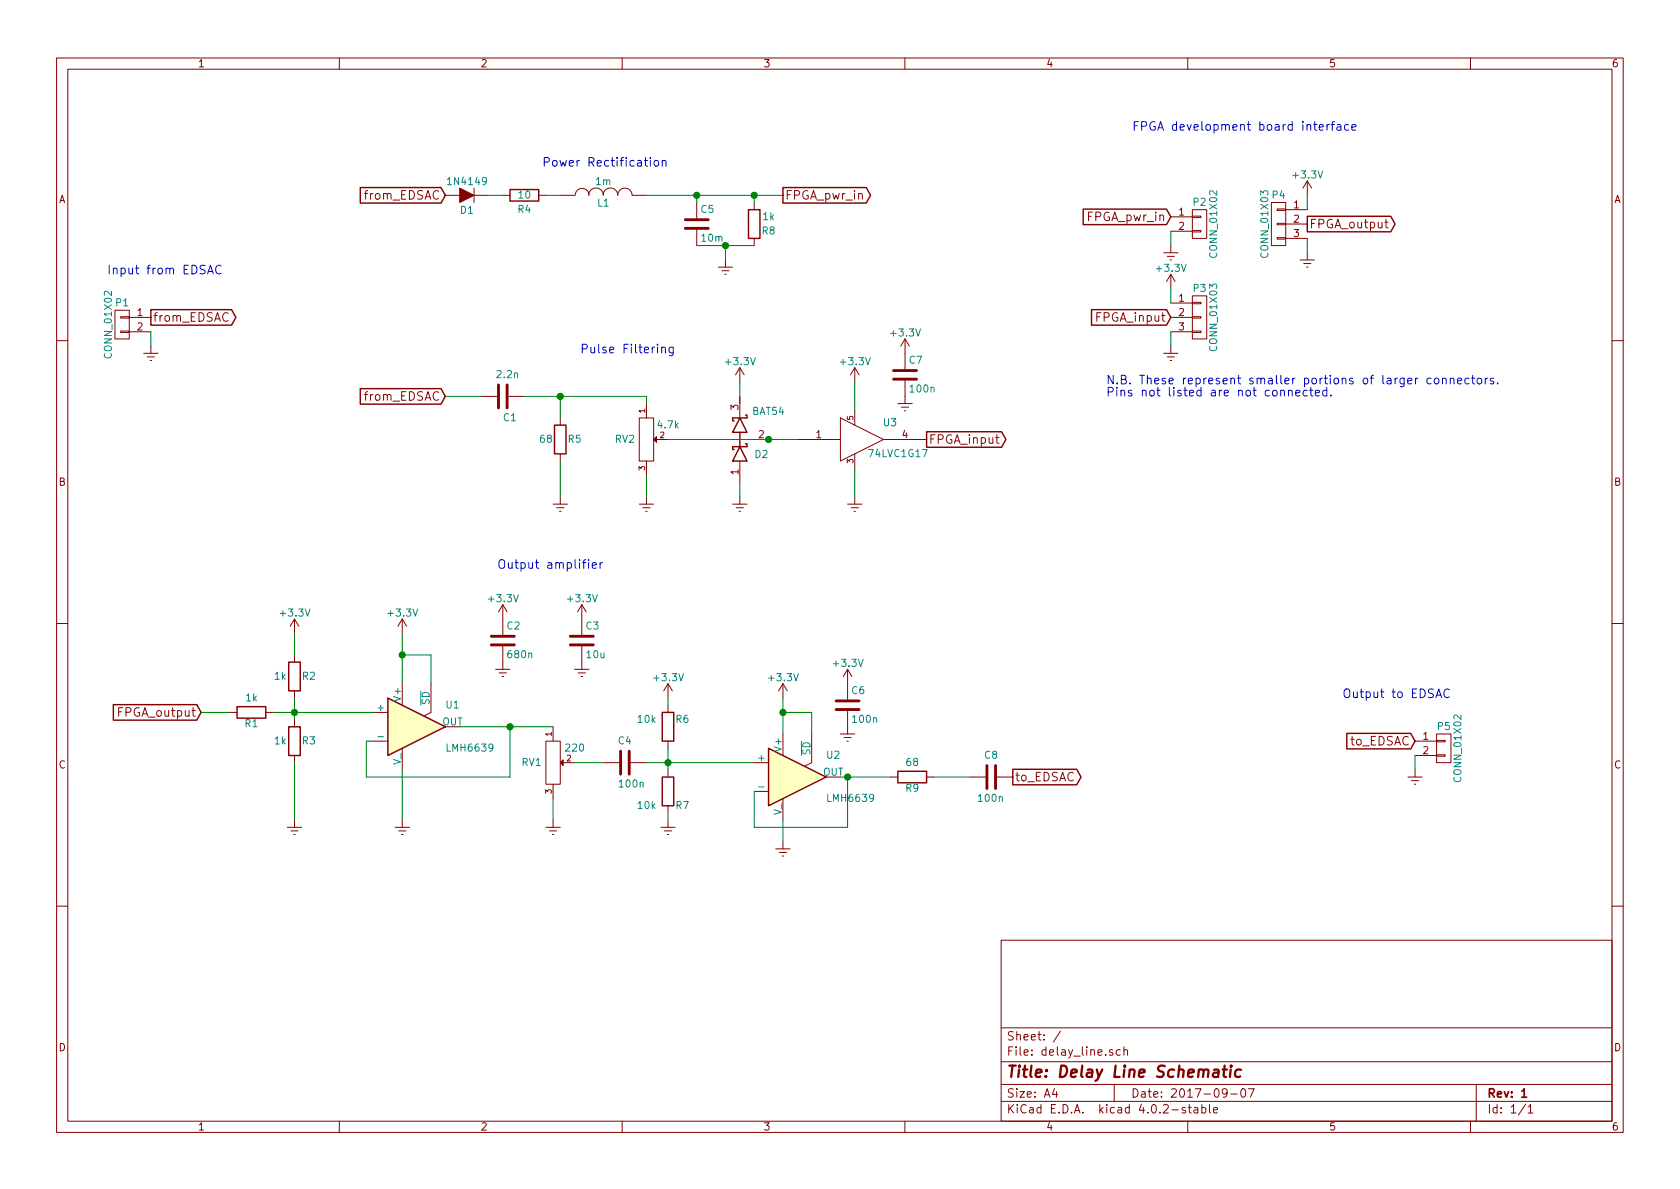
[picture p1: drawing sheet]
EESchema Schematic File Version 2
LIBS:power
LIBS:device
LIBS:transistors
LIBS:conn
LIBS:linear
LIBS:regul
LIBS:74xx
LIBS:cmos4000
LIBS:adc-dac
LIBS:memory
LIBS:xilinx
LIBS:microcontrollers
LIBS:dsp
LIBS:microchip
LIBS:analog_switches
LIBS:motorola
LIBS:texas
LIBS:intel
LIBS:audio
LIBS:interface
LIBS:digital-audio
LIBS:philips
LIBS:display
LIBS:cypress
LIBS:siliconi
LIBS:opto
LIBS:atmel
LIBS:contrib
LIBS:valves
LIBS:library
EELAYER 25 0
EELAYER END
$Descr A4 11693 8268
encoding utf-8
Sheet 1 1
Title "Delay Line Schematic"
Date "2017-09-07"
Rev "1"
Comp ""
Comment1 ""
Comment2 ""
Comment3 ""
Comment4 ""
$EndDescr
$Comp
L D D1
U 1 1
P 3250 1350
F 0 "D1" H 3250 1450 50  0000 C CNN
F 1 "1N4149" H 3250 1250 50  0000 C CNN
F 2 "" H 3250 1350 50  0000 C CNN
F 3 "" H 3250 1350 50  0000 C CNN
	1    3250 1350
	-1   0    0    1   
$EndComp
$Comp
L R R4
U 1 1
P 3650 1350
F 0 "R4" V 3750 1350 50  0000 C CNN
F 1 "10" V 3650 1350 50  0000 C CNN
F 2 "" V 3580 1350 50  0000 C CNN
F 3 "" H 3650 1350 50  0000 C CNN
	1    3650 1350
	0    1    1    0   
$EndComp
$Comp
L C C5
U 1 1
P 4850 1550
F 0 "C5" H 4875 1650 50  0000 L CNN
F 1 "10m" H 4875 1450 50  0000 L CNN
F 2 "" H 4888 1400 50  0000 C CNN
F 3 "" H 4850 1550 50  0000 C CNN
	1    4850 1550
	1    0    0    -1  
$EndComp
$Comp
L R R8
U 1 1
P 5250 1550
F 0 "R8" H 5350 1500 50  0000 C CNN
F 1 "1k" H 5350 1600 50  0000 C CNN
F 2 "" V 5180 1550 50  0000 C CNN
F 3 "" H 5250 1550 50  0000 C CNN
	1    5250 1550
	1    0    0    -1  
$EndComp
Wire Wire Line
	3400 1350 3500 1350
$Comp
L Earth #PWR15
U 1 1
P 5050 1800
F 0 "#PWR15" H 5050 1550 50  0001 C CNN
F 1 "Earth" H 5050 1650 50  0001 C CNN
F 2 "" H 5050 1800 50  0000 C CNN
F 3 "" H 5050 1800 50  0000 C CNN
	1    5050 1800
	1    0    0    -1  
$EndComp
Wire Wire Line
	5050 1800 5050 1700
Wire Wire Line
	4850 1700 5250 1700
Connection ~ 5050 1700
Text GLabel 3100 1350 0    60   Input ~ 0
from_EDSAC
Text GLabel 5450 1350 2    60   Output ~ 0
FPGA_pwr_in
$Comp
L INDUCTOR L1
U 1 1
P 4200 1350
F 0 "L1" V 4150 1350 50  0000 C CNN
F 1 "1m" V 4300 1350 50  0000 C CNN
F 2 "" H 4200 1350 50  0000 C CNN
F 3 "" H 4200 1350 50  0000 C CNN
	1    4200 1350
	0    -1   -1   0   
$EndComp
Wire Wire Line
	3800 1350 3900 1350
Wire Wire Line
	4500 1350 5450 1350
Wire Wire Line
	4850 1400 4850 1350
Connection ~ 4850 1350
Wire Wire Line
	5250 1400 5250 1350
Connection ~ 5250 1350
Text Notes 4650 1150 2    60   ~ 0
Power Rectification
Text GLabel 3100 2750 0    60   Input ~ 0
from_EDSAC
$Comp
L C C1
U 1 1
P 3500 2750
F 0 "C1" V 3650 2750 50  0000 L CNN
F 1 "2.2n" V 3350 2700 50  0000 L CNN
F 2 "" H 3538 2600 50  0000 C CNN
F 3 "" H 3500 2750 50  0000 C CNN
	1    3500 2750
	0    1    1    0   
$EndComp
$Comp
L R R5
U 1 1
P 3900 3050
F 0 "R5" H 4000 3050 50  0000 C CNN
F 1 "68" H 3800 3050 50  0000 C CNN
F 2 "" V 3830 3050 50  0000 C CNN
F 3 "" H 3900 3050 50  0000 C CNN
	1    3900 3050
	1    0    0    -1  
$EndComp
$Comp
L Earth #PWR9
U 1 1
P 3900 3450
F 0 "#PWR9" H 3900 3200 50  0001 C CNN
F 1 "Earth" H 3900 3300 50  0001 C CNN
F 2 "" H 3900 3450 50  0000 C CNN
F 3 "" H 3900 3450 50  0000 C CNN
	1    3900 3450
	1    0    0    -1  
$EndComp
$Comp
L POT RV2
U 1 1
P 4500 3050
F 0 "RV2" V 4500 2900 50  0000 C CNN
F 1 "4.7k" V 4400 3200 50  0000 C CNN
F 2 "" H 4500 3050 50  0000 C CNN
F 3 "" H 4500 3050 50  0000 C CNN
	1    4500 3050
	0    1    1    0   
$EndComp
$Comp
L D_Schottky_x2_Serial_ACK D2
U 1 1
P 5150 3050
F 0 "D2" V 5050 2900 50  0000 C CNN
F 1 "BAT54" V 5350 2850 50  0000 C CNN
F 2 "" H 5150 3050 50  0000 C CNN
F 3 "" H 5150 3050 50  0000 C CNN
	1    5150 3050
	0    -1   -1   0   
$EndComp
$Comp
L 74LVC1G17 U3
U 1 1
P 6000 3050
F 0 "U3" H 6195 3165 50  0000 C CNN
F 1 "74LVC1G17" H 6250 2950 50  0000 C CNN
F 2 "" H 6000 3050 50  0000 C CNN
F 3 "" H 6000 3050 50  0000 C CNN
	1    6000 3050
	1    0    0    -1  
$EndComp
$Comp
L Earth #PWR23
U 1 1
P 5950 3450
F 0 "#PWR23" H 5950 3200 50  0001 C CNN
F 1 "Earth" H 5950 3300 50  0001 C CNN
F 2 "" H 5950 3450 50  0000 C CNN
F 3 "" H 5950 3450 50  0000 C CNN
	1    5950 3450
	1    0    0    -1  
$EndComp
$Comp
L Earth #PWR12
U 1 1
P 4500 3450
F 0 "#PWR12" H 4500 3200 50  0001 C CNN
F 1 "Earth" H 4500 3300 50  0001 C CNN
F 2 "" H 4500 3450 50  0000 C CNN
F 3 "" H 4500 3450 50  0000 C CNN
	1    4500 3450
	1    0    0    -1  
$EndComp
$Comp
L Earth #PWR17
U 1 1
P 5150 3450
F 0 "#PWR17" H 5150 3200 50  0001 C CNN
F 1 "Earth" H 5150 3300 50  0001 C CNN
F 2 "" H 5150 3450 50  0000 C CNN
F 3 "" H 5150 3450 50  0000 C CNN
	1    5150 3450
	1    0    0    -1  
$EndComp
Wire Wire Line
	3100 2750 3350 2750
Wire Wire Line
	3900 2750 3900 2900
Wire Wire Line
	3900 3450 3900 3200
Wire Wire Line
	4500 2750 4500 2800
Connection ~ 3900 2750
Wire Wire Line
	4500 3300 4500 3450
Wire Wire Line
	5150 3450 5150 3350
Wire Wire Line
	3650 2750 4500 2750
Wire Wire Line
	4650 3050 5550 3050
Connection ~ 5350 3050
$Comp
L +3.3V #PWR16
U 1 1
P 5150 2650
F 0 "#PWR16" H 5150 2500 50  0001 C CNN
F 1 "+3.3V" H 5150 2790 50  0000 C CNN
F 2 "" H 5150 2650 50  0000 C CNN
F 3 "" H 5150 2650 50  0000 C CNN
	1    5150 2650
	1    0    0    -1  
$EndComp
Wire Wire Line
	5150 2650 5150 2750
$Comp
L +3.3V #PWR22
U 1 1
P 5950 2650
F 0 "#PWR22" H 5950 2500 50  0001 C CNN
F 1 "+3.3V" H 5950 2790 50  0000 C CNN
F 2 "" H 5950 2650 50  0000 C CNN
F 3 "" H 5950 2650 50  0000 C CNN
	1    5950 2650
	1    0    0    -1  
$EndComp
Wire Wire Line
	5950 2650 5950 2850
Wire Wire Line
	5950 3250 5950 3450
Text GLabel 6450 3050 2    60   Output ~ 0
FPGA_input
Text Notes 4700 2450 2    60   ~ 0
Pulse Filtering
$Comp
L CONN_01X02 P1
U 1 1
P 850 2250
F 0 "P1" H 850 2400 50  0000 C CNN
F 1 "CONN_01X02" V 950 2250 50  0000 C CNN
F 2 "" H 850 2250 50  0000 C CNN
F 3 "" H 850 2250 50  0000 C CNN
	1    850  2250
	-1   0    0    -1  
$EndComp
Text Notes 1550 1900 2    60   ~ 0
Input from EDSAC
Text GLabel 1050 2200 2    60   Output ~ 0
from_EDSAC
$Comp
L Earth #PWR1
U 1 1
P 1050 2400
F 0 "#PWR1" H 1050 2150 50  0001 C CNN
F 1 "Earth" H 1050 2250 50  0001 C CNN
F 2 "" H 1050 2400 50  0000 C CNN
F 3 "" H 1050 2400 50  0000 C CNN
	1    1050 2400
	1    0    0    -1  
$EndComp
Wire Wire Line
	1050 2300 1050 2400
Text Notes 9450 900  2    60   ~ 0
FPGA development board interface
$Comp
L CONN_01X02 P2
U 1 1
P 8350 1550
F 0 "P2" H 8350 1700 50  0000 C CNN
F 1 "CONN_01X02" V 8450 1550 50  0000 C CNN
F 2 "" H 8350 1550 50  0000 C CNN
F 3 "" H 8350 1550 50  0000 C CNN
	1    8350 1550
	1    0    0    -1  
$EndComp
$Comp
L Earth #PWR26
U 1 1
P 8150 1700
F 0 "#PWR26" H 8150 1450 50  0001 C CNN
F 1 "Earth" H 8150 1550 50  0001 C CNN
F 2 "" H 8150 1700 50  0000 C CNN
F 3 "" H 8150 1700 50  0000 C CNN
	1    8150 1700
	1    0    0    -1  
$EndComp
Text GLabel 8150 1500 0    60   Input ~ 0
FPGA_pwr_in
Text GLabel 8150 2200 0    60   Input ~ 0
FPGA_input
Text GLabel 9100 1550 2    60   Output ~ 0
FPGA_output
Wire Wire Line
	8150 1700 8150 1600
Text GLabel 1400 4950 0    60   Input ~ 0
FPGA_output
$Comp
L CONN_01X03 P4
U 1 1
P 8900 1550
F 0 "P4" H 8900 1750 50  0000 C CNN
F 1 "CONN_01X03" V 9000 1550 50  0000 C CNN
F 2 "" H 8900 1550 50  0000 C CNN
F 3 "" H 8900 1550 50  0000 C CNN
	1    8900 1550
	-1   0    0    -1  
$EndComp
Wire Wire Line
	9100 1750 9100 1650
$Comp
L +3.3V #PWR29
U 1 1
P 9100 1350
F 0 "#PWR29" H 9100 1200 50  0001 C CNN
F 1 "+3.3V" H 9100 1490 50  0000 C CNN
F 2 "" H 9100 1350 50  0000 C CNN
F 3 "" H 9100 1350 50  0000 C CNN
	1    9100 1350
	1    0    0    -1  
$EndComp
Wire Wire Line
	9100 1350 9100 1450
$Comp
L Earth #PWR30
U 1 1
P 9100 1750
F 0 "#PWR30" H 9100 1500 50  0001 C CNN
F 1 "Earth" H 9100 1600 50  0001 C CNN
F 2 "" H 9100 1750 50  0000 C CNN
F 3 "" H 9100 1750 50  0000 C CNN
	1    9100 1750
	1    0    0    -1  
$EndComp
$Comp
L CONN_01X03 P3
U 1 1
P 8350 2200
F 0 "P3" H 8350 2400 50  0000 C CNN
F 1 "CONN_01X03" V 8450 2200 50  0000 C CNN
F 2 "" H 8350 2200 50  0000 C CNN
F 3 "" H 8350 2200 50  0000 C CNN
	1    8350 2200
	1    0    0    -1  
$EndComp
Wire Wire Line
	8150 2400 8150 2300
$Comp
L +3.3V #PWR27
U 1 1
P 8150 2000
F 0 "#PWR27" H 8150 1850 50  0001 C CNN
F 1 "+3.3V" H 8150 2140 50  0000 C CNN
F 2 "" H 8150 2000 50  0000 C CNN
F 3 "" H 8150 2000 50  0000 C CNN
	1    8150 2000
	-1   0    0    -1  
$EndComp
Wire Wire Line
	8150 2000 8150 2100
$Comp
L Earth #PWR28
U 1 1
P 8150 2400
F 0 "#PWR28" H 8150 2150 50  0001 C CNN
F 1 "Earth" H 8150 2250 50  0001 C CNN
F 2 "" H 8150 2400 50  0000 C CNN
F 3 "" H 8150 2400 50  0000 C CNN
	1    8150 2400
	-1   0    0    -1  
$EndComp
Text Notes 7700 2750 0    60   ~ 0
N.B. These represent smaller portions of larger connectors.\nPins not listed are not connected.
$Comp
L +3.3V #PWR2
U 1 1
P 2050 4400
F 0 "#PWR2" H 2050 4250 50  0001 C CNN
F 1 "+3.3V" H 2050 4540 50  0000 C CNN
F 2 "" H 2050 4400 50  0000 C CNN
F 3 "" H 2050 4400 50  0000 C CNN
	1    2050 4400
	1    0    0    -1  
$EndComp
$Comp
L R R2
U 1 1
P 2050 4700
F 0 "R2" H 2150 4700 50  0000 C CNN
F 1 "1k" H 1950 4700 50  0000 C CNN
F 2 "" V 1980 4700 50  0000 C CNN
F 3 "" H 2050 4700 50  0000 C CNN
	1    2050 4700
	1    0    0    -1  
$EndComp
$Comp
L R R3
U 1 1
P 2050 5150
F 0 "R3" H 2150 5150 50  0000 C CNN
F 1 "1k" H 1950 5150 50  0000 C CNN
F 2 "" V 1980 5150 50  0000 C CNN
F 3 "" H 2050 5150 50  0000 C CNN
	1    2050 5150
	1    0    0    -1  
$EndComp
Wire Wire Line
	2050 4400 2050 4550
Wire Wire Line
	2050 4850 2050 5000
Connection ~ 2050 4950
$Comp
L Earth #PWR3
U 1 1
P 2050 5700
F 0 "#PWR3" H 2050 5450 50  0001 C CNN
F 1 "Earth" H 2050 5550 50  0001 C CNN
F 2 "" H 2050 5700 50  0000 C CNN
F 3 "" H 2050 5700 50  0000 C CNN
	1    2050 5700
	1    0    0    -1  
$EndComp
Wire Wire Line
	2050 5700 2050 5300
$Comp
L LMH6639 U1
U 1 1
P 2900 5050
F 0 "U1" H 3100 5200 50  0000 L CNN
F 1 "LMH6639" H 3100 4900 50  0000 L CNN
F 2 "" H 2900 5050 50  0000 C CNN
F 3 "" H 2900 5050 50  0000 C CNN
	1    2900 5050
	1    0    0    -1  
$EndComp
$Comp
L Earth #PWR5
U 1 1
P 2800 5700
F 0 "#PWR5" H 2800 5450 50  0001 C CNN
F 1 "Earth" H 2800 5550 50  0001 C CNN
F 2 "" H 2800 5700 50  0000 C CNN
F 3 "" H 2800 5700 50  0000 C CNN
	1    2800 5700
	1    0    0    -1  
$EndComp
Wire Wire Line
	2800 5700 2800 5350
$Comp
L POT RV1
U 1 1
P 3850 5300
F 0 "RV1" V 3850 5150 50  0000 C CNN
F 1 "220" V 3750 5450 50  0000 C CNN
F 2 "" H 3850 5300 50  0000 C CNN
F 3 "" H 3850 5300 50  0000 C CNN
	1    3850 5300
	0    1    1    0   
$EndComp
Wire Wire Line
	3200 5050 3850 5050
$Comp
L Earth #PWR8
U 1 1
P 3850 5700
F 0 "#PWR8" H 3850 5450 50  0001 C CNN
F 1 "Earth" H 3850 5550 50  0001 C CNN
F 2 "" H 3850 5700 50  0000 C CNN
F 3 "" H 3850 5700 50  0000 C CNN
	1    3850 5700
	1    0    0    -1  
$EndComp
Wire Wire Line
	3850 5550 3850 5700
Wire Wire Line
	3550 5050 3550 5400
Wire Wire Line
	3550 5400 2550 5400
Wire Wire Line
	2550 5400 2550 5150
Wire Wire Line
	2550 5150 2600 5150
Connection ~ 3550 5050
$Comp
L +3.3V #PWR4
U 1 1
P 2800 4400
F 0 "#PWR4" H 2800 4250 50  0001 C CNN
F 1 "+3.3V" H 2800 4540 50  0000 C CNN
F 2 "" H 2800 4400 50  0000 C CNN
F 3 "" H 2800 4400 50  0000 C CNN
	1    2800 4400
	1    0    0    -1  
$EndComp
Wire Wire Line
	2800 4400 2800 4750
Wire Wire Line
	3000 4750 3000 4550
Wire Wire Line
	3000 4550 2800 4550
Connection ~ 2800 4550
$Comp
L C C4
U 1 1
P 4350 5300
F 0 "C4" V 4200 5250 50  0000 L CNN
F 1 "100n" V 4500 5250 50  0000 L CNN
F 2 "" H 4388 5150 50  0000 C CNN
F 3 "" H 4350 5300 50  0000 C CNN
	1    4350 5300
	0    1    1    0   
$EndComp
$Comp
L +3.3V #PWR13
U 1 1
P 4650 4850
F 0 "#PWR13" H 4650 4700 50  0001 C CNN
F 1 "+3.3V" H 4650 4990 50  0000 C CNN
F 2 "" H 4650 4850 50  0000 C CNN
F 3 "" H 4650 4850 50  0000 C CNN
	1    4650 4850
	1    0    0    -1  
$EndComp
$Comp
L R R6
U 1 1
P 4650 5050
F 0 "R6" H 4750 5100 50  0000 C CNN
F 1 "10k" H 4500 5100 50  0000 C CNN
F 2 "" V 4580 5050 50  0000 C CNN
F 3 "" H 4650 5050 50  0000 C CNN
	1    4650 5050
	1    0    0    -1  
$EndComp
$Comp
L R R7
U 1 1
P 4650 5500
F 0 "R7" H 4750 5400 50  0000 C CNN
F 1 "10k" H 4500 5400 50  0000 C CNN
F 2 "" V 4580 5500 50  0000 C CNN
F 3 "" H 4650 5500 50  0000 C CNN
	1    4650 5500
	1    0    0    -1  
$EndComp
Wire Wire Line
	4650 4850 4650 4900
Wire Wire Line
	4650 5200 4650 5350
$Comp
L Earth #PWR14
U 1 1
P 4650 5700
F 0 "#PWR14" H 4650 5450 50  0001 C CNN
F 1 "Earth" H 4650 5550 50  0001 C CNN
F 2 "" H 4650 5700 50  0000 C CNN
F 3 "" H 4650 5700 50  0000 C CNN
	1    4650 5700
	1    0    0    -1  
$EndComp
Wire Wire Line
	4650 5700 4650 5650
Wire Wire Line
	4500 5300 5250 5300
Connection ~ 4650 5300
Wire Wire Line
	4200 5300 4000 5300
$Comp
L LMH6639 U2
U 1 1
P 5550 5400
F 0 "U2" H 5750 5550 50  0000 L CNN
F 1 "LMH6639" H 5750 5250 50  0000 L CNN
F 2 "" H 5550 5400 50  0000 C CNN
F 3 "" H 5550 5400 50  0000 C CNN
	1    5550 5400
	1    0    0    -1  
$EndComp
$Comp
L +3.3V #PWR18
U 1 1
P 5450 4850
F 0 "#PWR18" H 5450 4700 50  0001 C CNN
F 1 "+3.3V" H 5450 4990 50  0000 C CNN
F 2 "" H 5450 4850 50  0000 C CNN
F 3 "" H 5450 4850 50  0000 C CNN
	1    5450 4850
	1    0    0    -1  
$EndComp
Wire Wire Line
	5450 4850 5450 5100
Wire Wire Line
	5650 5100 5650 4950
Wire Wire Line
	5650 4950 5450 4950
Connection ~ 5450 4950
$Comp
L Earth #PWR19
U 1 1
P 5450 5850
F 0 "#PWR19" H 5450 5600 50  0001 C CNN
F 1 "Earth" H 5450 5700 50  0001 C CNN
F 2 "" H 5450 5850 50  0000 C CNN
F 3 "" H 5450 5850 50  0000 C CNN
	1    5450 5850
	1    0    0    -1  
$EndComp
Wire Wire Line
	5450 5700 5450 5850
Wire Wire Line
	5250 5500 5250 5750
Wire Wire Line
	5250 5750 5900 5750
Wire Wire Line
	5900 5750 5900 5400
Wire Wire Line
	5850 5400 6200 5400
$Comp
L R R9
U 1 1
P 6350 5400
F 0 "R9" V 6430 5400 50  0000 C CNN
F 1 "68" V 6250 5400 50  0000 C CNN
F 2 "" V 6280 5400 50  0000 C CNN
F 3 "" H 6350 5400 50  0000 C CNN
	1    6350 5400
	0    1    1    0   
$EndComp
$Comp
L C C8
U 1 1
P 6900 5400
F 0 "C8" V 6750 5350 50  0000 L CNN
F 1 "100n" V 7050 5300 50  0000 L CNN
F 2 "" H 6938 5250 50  0000 C CNN
F 3 "" H 6900 5400 50  0000 C CNN
	1    6900 5400
	0    1    1    0   
$EndComp
Connection ~ 5900 5400
Wire Wire Line
	6500 5400 6750 5400
Text GLabel 7050 5400 2    60   Output ~ 0
to_EDSAC
$Comp
L C C2
U 1 1
P 3500 4450
F 0 "C2" H 3525 4550 50  0000 L CNN
F 1 "680n" H 3525 4350 50  0000 L CNN
F 2 "" H 3538 4300 50  0000 C CNN
F 3 "" H 3500 4450 50  0000 C CNN
	1    3500 4450
	1    0    0    -1  
$EndComp
$Comp
L +3.3V #PWR6
U 1 1
P 3500 4300
F 0 "#PWR6" H 3500 4150 50  0001 C CNN
F 1 "+3.3V" H 3500 4440 50  0000 C CNN
F 2 "" H 3500 4300 50  0000 C CNN
F 3 "" H 3500 4300 50  0000 C CNN
	1    3500 4300
	1    0    0    -1  
$EndComp
$Comp
L Earth #PWR7
U 1 1
P 3500 4600
F 0 "#PWR7" H 3500 4350 50  0001 C CNN
F 1 "Earth" H 3500 4450 50  0001 C CNN
F 2 "" H 3500 4600 50  0000 C CNN
F 3 "" H 3500 4600 50  0000 C CNN
	1    3500 4600
	1    0    0    -1  
$EndComp
$Comp
L C C6
U 1 1
P 5900 4900
F 0 "C6" H 5925 5000 50  0000 L CNN
F 1 "100n" H 5925 4800 50  0000 L CNN
F 2 "" H 5938 4750 50  0000 C CNN
F 3 "" H 5900 4900 50  0000 C CNN
	1    5900 4900
	1    0    0    -1  
$EndComp
$Comp
L +3.3V #PWR20
U 1 1
P 5900 4750
F 0 "#PWR20" H 5900 4600 50  0001 C CNN
F 1 "+3.3V" H 5900 4890 50  0000 C CNN
F 2 "" H 5900 4750 50  0000 C CNN
F 3 "" H 5900 4750 50  0000 C CNN
	1    5900 4750
	1    0    0    -1  
$EndComp
$Comp
L Earth #PWR21
U 1 1
P 5900 5050
F 0 "#PWR21" H 5900 4800 50  0001 C CNN
F 1 "Earth" H 5900 4900 50  0001 C CNN
F 2 "" H 5900 5050 50  0000 C CNN
F 3 "" H 5900 5050 50  0000 C CNN
	1    5900 5050
	1    0    0    -1  
$EndComp
$Comp
L C C7
U 1 1
P 6300 2600
F 0 "C7" H 6325 2700 50  0000 L CNN
F 1 "100n" H 6325 2500 50  0000 L CNN
F 2 "" H 6338 2450 50  0000 C CNN
F 3 "" H 6300 2600 50  0000 C CNN
	1    6300 2600
	1    0    0    -1  
$EndComp
$Comp
L +3.3V #PWR24
U 1 1
P 6300 2450
F 0 "#PWR24" H 6300 2300 50  0001 C CNN
F 1 "+3.3V" H 6300 2590 50  0000 C CNN
F 2 "" H 6300 2450 50  0000 C CNN
F 3 "" H 6300 2450 50  0000 C CNN
	1    6300 2450
	1    0    0    -1  
$EndComp
$Comp
L Earth #PWR25
U 1 1
P 6300 2750
F 0 "#PWR25" H 6300 2500 50  0001 C CNN
F 1 "Earth" H 6300 2600 50  0001 C CNN
F 2 "" H 6300 2750 50  0000 C CNN
F 3 "" H 6300 2750 50  0000 C CNN
	1    6300 2750
	1    0    0    -1  
$EndComp
$Comp
L C C3
U 1 1
P 4050 4450
F 0 "C3" H 4075 4550 50  0000 L CNN
F 1 "10u" H 4075 4350 50  0000 L CNN
F 2 "" H 4088 4300 50  0000 C CNN
F 3 "" H 4050 4450 50  0000 C CNN
	1    4050 4450
	1    0    0    -1  
$EndComp
$Comp
L +3.3V #PWR10
U 1 1
P 4050 4300
F 0 "#PWR10" H 4050 4150 50  0001 C CNN
F 1 "+3.3V" H 4050 4440 50  0000 C CNN
F 2 "" H 4050 4300 50  0000 C CNN
F 3 "" H 4050 4300 50  0000 C CNN
	1    4050 4300
	1    0    0    -1  
$EndComp
$Comp
L Earth #PWR11
U 1 1
P 4050 4600
F 0 "#PWR11" H 4050 4350 50  0001 C CNN
F 1 "Earth" H 4050 4450 50  0001 C CNN
F 2 "" H 4050 4600 50  0000 C CNN
F 3 "" H 4050 4600 50  0000 C CNN
	1    4050 4600
	1    0    0    -1  
$EndComp
Text Notes 4200 3950 2    60   ~ 0
Output amplifier\n
$Comp
L CONN_01X02 P5
U 1 1
P 10050 5200
F 0 "P5" H 10050 5350 50  0000 C CNN
F 1 "CONN_01X02" V 10150 5200 50  0000 C CNN
F 2 "" H 10050 5200 50  0000 C CNN
F 3 "" H 10050 5200 50  0000 C CNN
	1    10050 5200
	1    0    0    -1  
$EndComp
Text Notes 10100 4850 2    60   ~ 0
Output to EDSAC
$Comp
L Earth #PWR31
U 1 1
P 9850 5350
F 0 "#PWR31" H 9850 5100 50  0001 C CNN
F 1 "Earth" H 9850 5200 50  0001 C CNN
F 2 "" H 9850 5350 50  0000 C CNN
F 3 "" H 9850 5350 50  0000 C CNN
	1    9850 5350
	-1   0    0    -1  
$EndComp
Wire Wire Line
	9850 5250 9850 5350
Text GLabel 9850 5150 0    60   Input ~ 0
to_EDSAC
Wire Wire Line
	1900 4950 2600 4950
$Comp
L R R1
U 1 1
P 1750 4950
F 0 "R1" V 1830 4950 50  0000 C CNN
F 1 "1k" V 1650 4950 50  0000 C CNN
F 2 "" V 1680 4950 50  0000 C CNN
F 3 "" H 1750 4950 50  0000 C CNN
	1    1750 4950
	0    1    1    0   
$EndComp
Wire Wire Line
	1400 4950 1600 4950
$EndSCHEMATC
